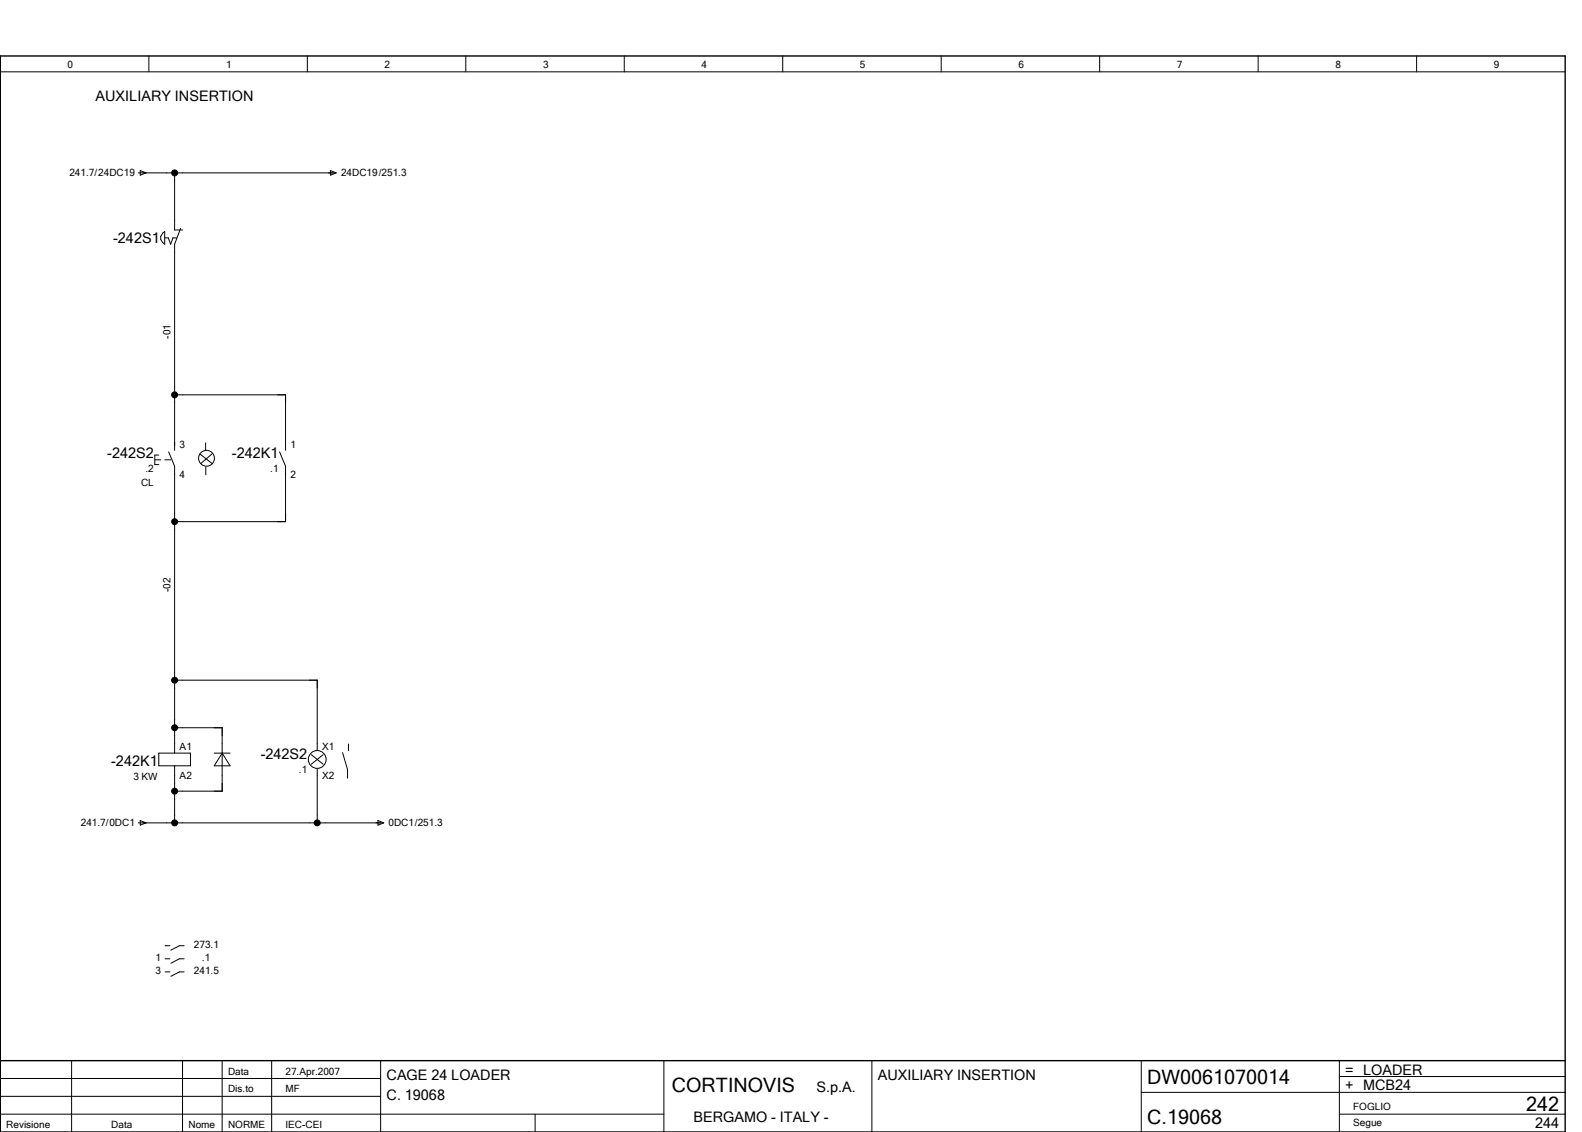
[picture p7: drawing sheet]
<svg xmlns="http://www.w3.org/2000/svg" width="399mm" height="286mm" viewBox="0 0 399 286" stroke-linecap="round" stroke-linejoin="round" font-family="sans-serif">
<g fill="none" stroke="#000" stroke-width=".25">
<path d="M.1 18.1h395M37.6 14.1v4M77.6 14.1v4M117.6 14.1v4M157.6 14.1v4M197.6 14.1v4M237.6 14.1v4M277.6 14.1v4M317.6 14.1v4M357.6 14.1v4M34.9 43.6h49.8M35.4 43.1l1.5 .5-1.5 .6z"/>
<path d="M41.1 58.8l.5-.4v3.2a1.69 1.69 0 0 1-.5-2.8zM44.1 43.6v14.4h2M45.6 57.6l-1.5 4v52M83.4 43.1l1.5 .5-1.5 .6zM41.6 60h1M43.6 60h1M43.6 60.1l-.5 1.5-.6-1.4M44.1 99.6h28v14M39.1 116h1.5M40.1 114.8h-1v2.4h1M41.6 116h1.5M42.6 114l1.5 3.6v72.4"/>
<path d="M50.6 114.6l3.1 2.5M51.9 111.7v2M52 117.8v2M53.5 114.5l-2.8 2.5M70.6 114l1.5 3.6v14h-28M44.1 171.6h36v17.6M40.1 190h8v3.2h-8zM44.1 183.6h12v16h-12M44.1 193.2v14.4M54.1 190h4M56.1 190l2 3.2h-4zM78.6 190.4l3 2.4"/>
<path d="M80.1 194v13.6M81.6 190.4l-3 2.4M86.5 189.9l1.2 4.3v2.2M87.9 187.7v1.7M34.9 207.6h61.9M35.4 207.1l1.5 .5-1.5 .6zM95.4 207.1l1.5 .5-1.5 .6zM41.7 238.6h1.2M46.5 238.6h-1.2l-2.2 1.2M.1 255.6v30M41.7 241.9h1.2M41.7 245.2h1.2"/>
<path d="M46.5 241.9h-1.2l-2.2 1.2M46.5 245.2h-1.2l-2.2 1.2M.1 276.6h96M.1 272.1h96M18.1 267.6v18M46.1 267.6v18M56.1 267.6v18M68.6 267.6v18M96.1 267.6v18M167.6 267.6v18M220.1 267.6v18M288.1 267.6v18"/>
<path d="M288.1 275.6h107M338.1 271.6h57M338.1 267.6v18M.1 281.1h167.5M135.1 281.1v4.5M338.1 281.1h57"/>
<circle cx="52.1" cy="115.6" r="2"/>
<circle cx="80.1" cy="191.6" r="2.25"/>
</g>
<path d="M.1 14.1h395v271.5h-395zM.1 267.6h395" fill="none" stroke="#000" stroke-width=".35"/>
<g fill="#000" stroke="#000" stroke-width=".25">
<circle cx="44.1" cy="43.6" r=".75"/>
<circle cx="44.1" cy="99.6" r=".75"/>
<circle cx="44.1" cy="131.6" r=".75"/>
<circle cx="44.1" cy="171.6" r=".75"/>
<circle cx="44.1" cy="199.6" r=".75"/>
<circle cx="44.1" cy="183.6" r=".75"/>
<circle cx="44.1" cy="207.6" r=".75"/>
<circle cx="80.1" cy="207.6" r=".75"/>
</g>
<g font-size="5">
<text x="169.6" y="275.6">CORTINOVIS</text>
<text x="289.6" y="273.6">DW0061070014</text>
<text x="385.2" y="280.4">242</text>
<text x="289.6" y="283.6">C.19068</text>
</g>
<g font-size="3.6">
<text x="24.1" y="25.4">AUXILIARY INSERTION</text>
<text x="28.6" y="61.4">­242S1</text>
<text x="27.1" y="115.6">­242S2</text>
<text x="58.6" y="115.6">­242K1</text>
<text x="65.8" y="191.6">­242S2</text>
<text x="28.1" y="193.4">­242K1</text>
<text x="97.6" y="272.6">CAGE 24 LOADER</text>
<text x="206.1" y="275.6">S.p.A.</text>
<text x="221.6" y="272.6">AUXILIARY INSERTION</text>
<text x="339.6" y="271.1">= LOADER</text>
<text x="339.6" y="275.1">+ MCB24</text>
<text x="97.6" y="277.6">C. 19068</text>
<text x="175" y="283.1">BERGAMO ­ ITALY ­</text>
<text x="387.5" y="284.6">244</text>
</g>
<g font-size="2.5">
<text x="17.1" y="17.1">0</text>
<text x="57.1" y="17.1">1</text>
<text x="97.1" y="17.1">2</text>
<text x="137.1" y="17.1">3</text>
<text x="177.1" y="17.1">4</text>
<text x="217.1" y="17.1">5</text>
<text x="257.1" y="17.1">6</text>
<text x="297.1" y="17.1">7</text>
<text x="337.1" y="17.1">8</text>
<text x="377.1" y="17.1">9</text>
<text x="17.5" y="44.5">241.7/24DC19</text>
<text x="86.1" y="44.5">24DC19/251.3</text>
<text x="43.1" y="85.4" transform="rotate(-90 43.1 85.4)">­01</text>
<text x="45.4" y="113.1">3</text>
<text x="73.4" y="113.1">1</text>
<text x="36.7" y="119.1">.2</text>
<text x="68.2" y="119.1">.1</text>
<text x="35.6" y="122.6">CL</text>
<text x="45.4" y="120.5">4</text>
<text x="73.4" y="120.5">2</text>
<text x="43.1" y="149.4" transform="rotate(-90 43.1 149.4)">­02</text>
<text x="45.4" y="189.1">A1</text>
<text x="81.3" y="189.1">X1</text>
<text x="33.7" y="196.9">3 KW</text>
<text x="45.4" y="196.5">A2</text>
<text x="75.5" y="195.1">.1</text>
<text x="81.3" y="196.5">X2</text>
<text x="20.4" y="208.5">241.7/0DC1</text>
<text x="98.1" y="208.5">0DC1/251.3</text>
<text x="48.9" y="239.1">273.1</text>
<text x="39.3" y="242.4">1</text>
<text x="39.3" y="245.7">3</text>
<text x="48.9" y="245.7">241.5</text>
<text x="51" y="242.4">.1</text>
<text x="57.6" y="271.1">Data</text>
<text x="57.6" y="275.6">Dis.to</text>
<text x="72.1" y="271.1">27.Apr.2007</text>
<text x="72.1" y="275.6">MF</text>
<text x="341.6" y="280.1">FOGLIO</text>
<text x="1.6" y="284.6">Revisione</text>
<text x="28.1" y="284.6">Data</text>
<text x="47.6" y="284.6">Nome</text>
<text x="57.6" y="284.6">NORME</text>
<text x="72.1" y="284.6">IEC­CEI</text>
<text x="341.6" y="284.1">Segue</text>
</g>
</svg>
